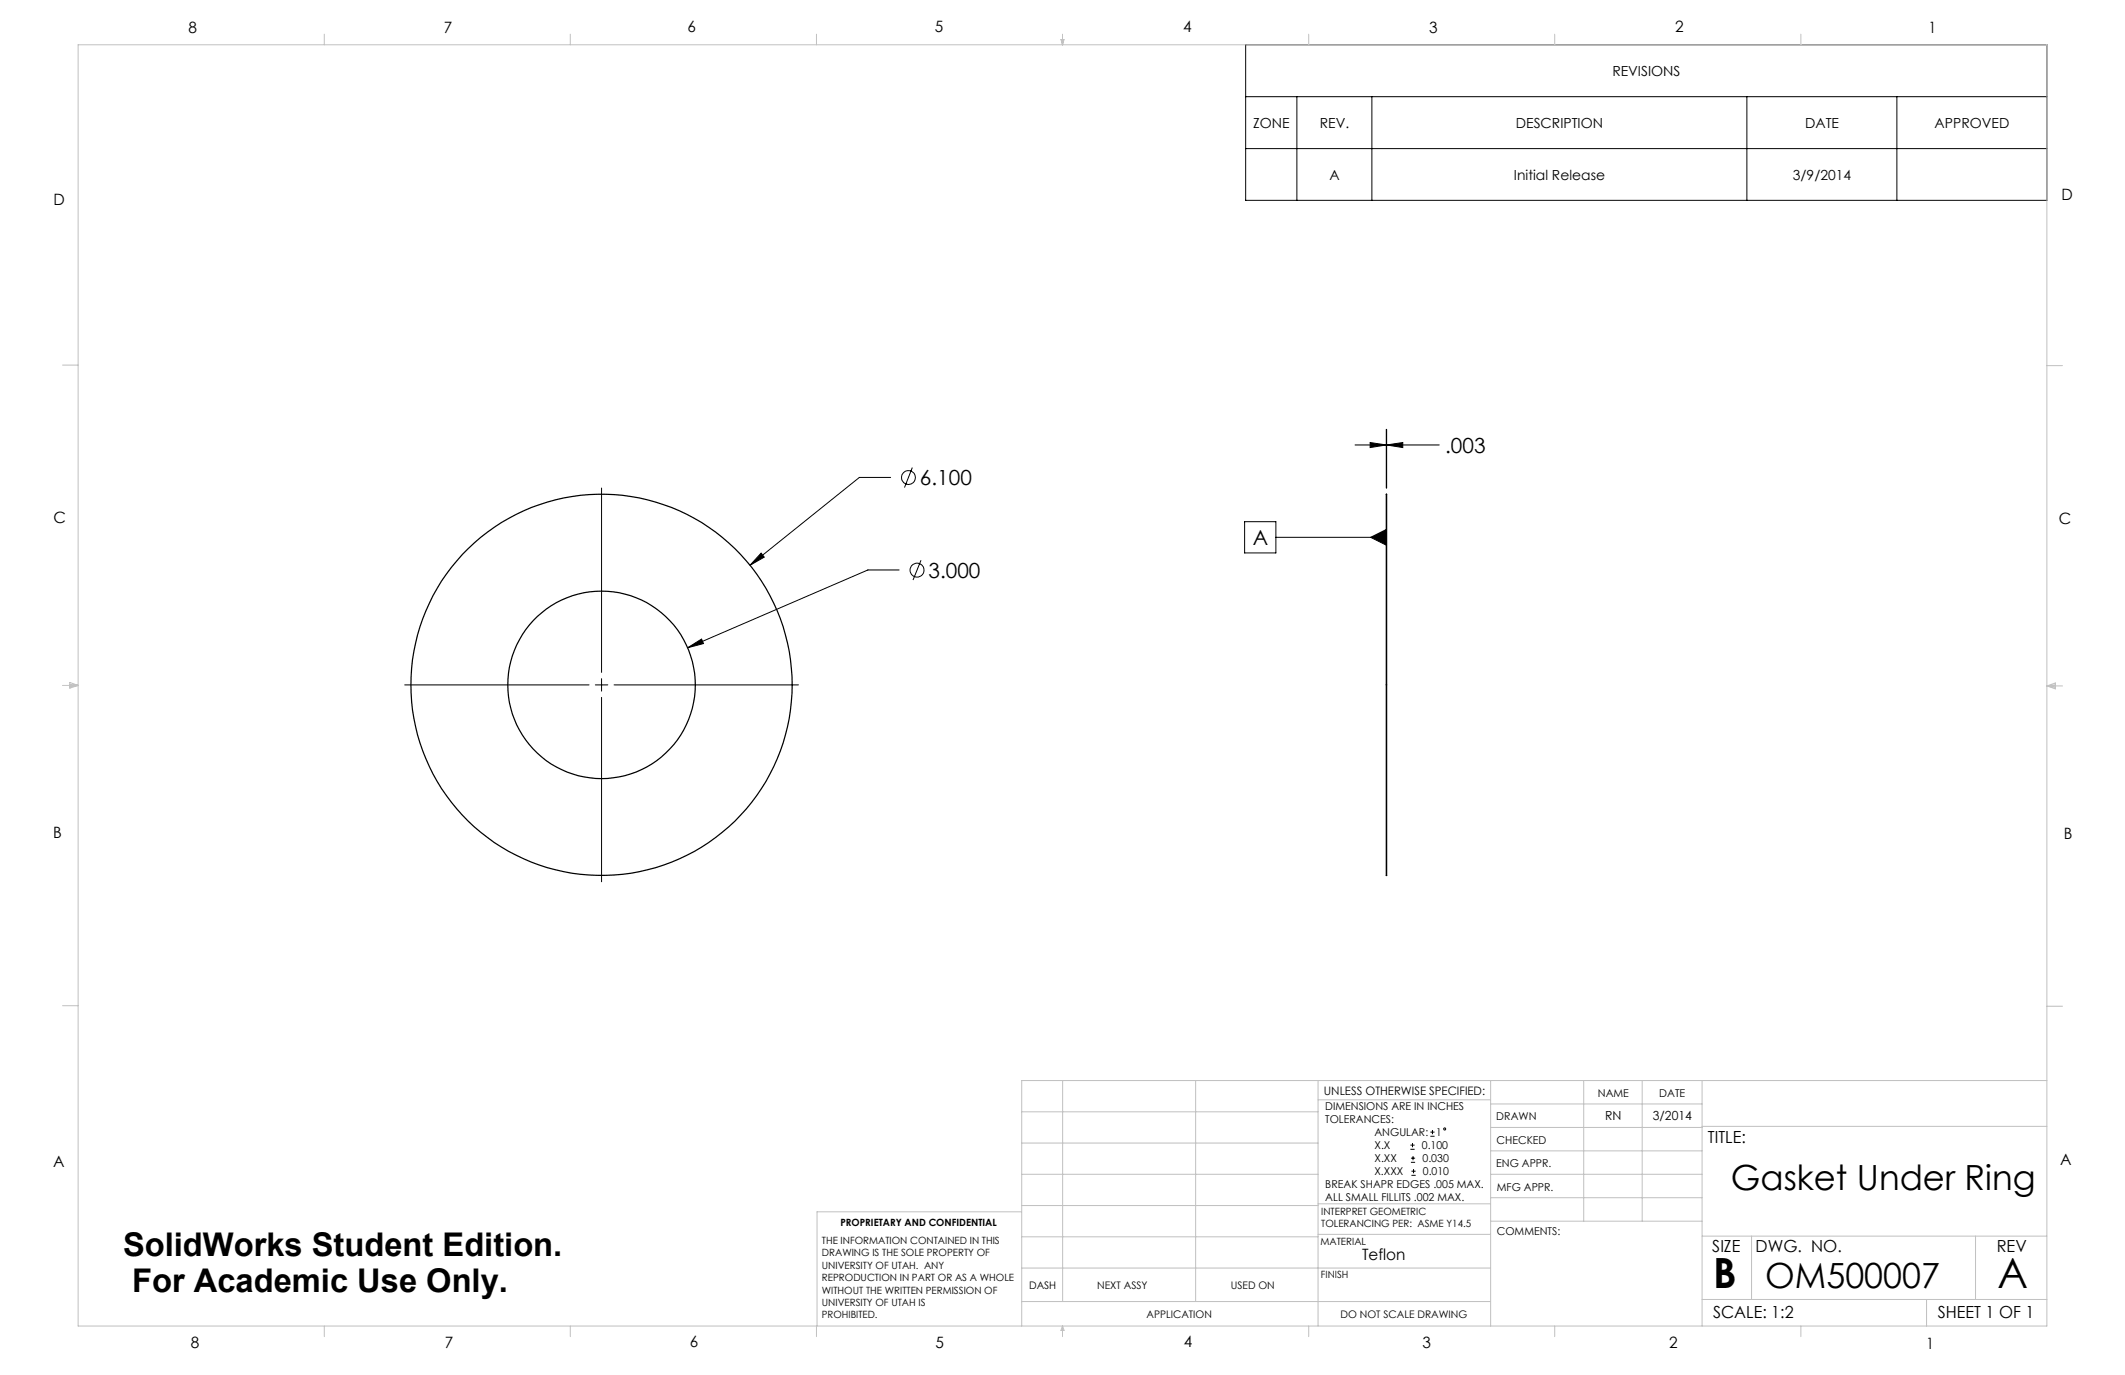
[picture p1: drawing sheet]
<svg xmlns="http://www.w3.org/2000/svg" width="432mm" height="279mm" viewBox="0 0 432 279" stroke-linecap="round" stroke-linejoin="round" font-family="sans-serif">
<g fill="none" stroke="#000" stroke-width=".2">
<path d="M253.1 9.1h162.8v31.6h-162.8zM253.1 19.6h162.8M263.5 19.6v21.1M278.8 19.6v21.1M355 19.6v21.1M385.4 19.6v21.1M253.1 30.2h162.8M122.2 99.2v37.4M181 97h-6.4l-22.2 17.9M185.4 95l-1.6 4.1M275.3 90.4h6.4M278.4 89.9l3.3 .5-3.3 .5z"/>
<path d="M281.7 87.2v12M281.8 90.4l3.2-.5v1zM281.8 87.2v12M281.8 90.4h10.7M154.7 112.4l.6 .8-2.9 1.7zM182.7 115.8h-6.3l-36.7 15.8M187.1 113.8l-1.6 4.1M252.9 106h6.4v6.4h-6.4zM259.3 109.2h22.4M278.5 109.2l3.2-1.6v3.2zM82.2 139.2h37.5M121 139.2h2.5"/>
<path d="M122.2 137.9v2.5M124.8 139.2h37.4M139.7 131.6l2.9-1.7 .3 .9zM122.2 141.7v37.5M286.6 233.5h.8M286.6 232.7h.8M286.7 236.2h.8M286.7 235.3h.8M286.8 238.8h.9M286.8 238h.9M287 232.3v.8M287.1 234.9v.9"/>
<path d="M287.2 237.6v.8M290.7 230.9h.8M290.7 230h.8M291.1 229.6v.9"/>
<circle cx="184.6" cy="97" r="1.41"/>
<circle cx="186.3" cy="115.9" r="1.41"/>
<circle cx="293.5" cy="229.4" r=".21"/>
</g>
<g fill="none" stroke="#c0c0c0" stroke-width=".2">
<path d="M15.9 9.1h400v260.4h-400zM65.9 6.9v2.2M115.9 6.9v2.2M165.9 6.9v2.2M215.6 8h.6l-.3 1.1zM215.7 8l.2 1.1M215.9 6.9v2.2M216 8l-.1 1.1M265.9 6.9v2.2M315.9 6.9v2.2M365.9 6.9v2.2M12.7 74.2h3.2"/>
<path d="M415.9 74.3h3.2M12.7 139.3h3.2M14.2 139.1l1.7 .2M14.2 138.7l1.7 .6-1.7 .5zM15.9 139.3l-1.7 .3M415.9 139.4h3.2M415.9 139.4l1.8-.6v1.2zM415.9 139.4l1.8 .3M417.7 139.2l-1.8 .2M12.7 204.4h3.2M215.9 219.6v44.9M243 219.6v44.9"/>
<path d="M267.8 219.6v49.9M302.9 219.6v49.9M321.8 219.6v28.5M333.7 219.6v28.5M345.9 219.6v49.9M415.9 204.5h3.2M415.9 219.6h-208.3v49.9M207.6 238.6h60.2M207.6 232.3h60.2M207.6 225.9h60.2M267.8 223.5h35.1M302.9 233.9h43"/>
<path d="M302.9 229.1h43M302.9 224.3h43M302.9 238.6h43M345.9 228.9h70M207.6 257.7h95.3M207.6 251.3h60.2M207.6 245h60.2M207.6 246.2h-41.6v23.3M267.8 250.8h35.1M267.8 244.6h35.1M302.9 248.1h43M302.9 243.4h43"/>
<path d="M345.9 251.2h70M355.9 251.2v12.9M401.4 251.2v12.9M65.9 269.5v2.1M115.9 269.5v2.1M165.9 269.5v2.1M207.6 264.5h95.3M215.9 269.5v2.1M215.9 269.5l.3 .8h-.6zM265.9 269.5v2.1M315.9 269.5v2.1M345.9 264.1h70"/>
<path d="M365.9 269.5v2.1M391.5 264.1v5.4"/>
</g>
<g fill="#000">
<path d="M278.5 109.2l3.2-1.6v3.2z"/>
<path d="M139.7 131.6l3.2-.8-.3-.9zM154.7 112.4l-2.3 2.5 2.9-1.7zM281.8 90.4l3.2-.5v1zM278.4 89.9l3.3 .5-3.3 .5z"/>
</g>
<g fill="none" stroke="#000" stroke-width=".25">
<path d="M281.7 100.4l.1 77.5z"/>
<circle cx="122.2" cy="139.2" r="19.1"/>
<circle cx="122.2" cy="139.2" r="38.7"/>
</g>
<g font-size="8.5">
<text x="348.1" y="261.8">B</text>
<text x="405.9" y="261.6">A</text>
</g>
<g font-size="7.1">
<text x="351.7" y="241.9">Gasket Under Ring</text>
<text x="358.7" y="261.7">OM500007</text>
</g>
<g font-size="6.6">
<text x="25" y="255.3">SolidWorks Student Edition.</text>
<text x="26.8" y="262.5">For Academic Use Only.</text>
</g>
<g font-size="4.2">
<text x="293.7" y="92">.003</text>
<text x="186.9" y="98.6">6.100</text>
<text x="254.6" y="110.8">A</text>
<text x="188.7" y="117.4">3.000</text>
</g>
<g font-size="3.4">
<text x="347.1" y="232.3">TITLE:</text>
<text x="347.9" y="254.3">SIZE</text>
<text x="356.7" y="254.4">DWG. NO.</text>
<text x="405.7" y="254.5">REV</text>
<text x="348.1" y="267.9">SCALE: 1:2</text>
<text x="393.8" y="267.9">SHEET 1 OF 1</text>
</g>
<g font-size="3.2">
<text x="38.3" y="6.7">8</text>
<text x="90.2" y="6.7">7</text>
<text x="139.7" y="6.5">6</text>
<text x="190" y="6.5">5</text>
<text x="240.4" y="6.5">4</text>
<text x="290.4" y="6.7">3</text>
<text x="340.4" y="6.5">2</text>
<text x="391.9" y="6.7">1</text>
<text x="10.9" y="41.6">D</text>
<text x="418.9" y="40.7">D</text>
<text x="10.9" y="106.3">C</text>
<text x="418.4" y="106.4">C</text>
<text x="10.8" y="170.2">B</text>
<text x="419.4" y="170.6">B</text>
<text x="10.8" y="237.2">A</text>
<text x="418.6" y="236.8">A</text>
<text x="276.8" y="256">Teflon</text>
<text x="38.8" y="273.8">8</text>
<text x="90.4" y="273.8">7</text>
<text x="140.2" y="273.8">6</text>
<text x="190.1" y="273.9">5</text>
<text x="240.5" y="273.8">4</text>
<text x="289" y="273.9">3</text>
<text x="339.1" y="273.8">2</text>
<text x="391.4" y="274.1">1</text>
</g>
<g font-size="2.8">
<text x="327.6" y="15.4">REVISIONS</text>
<text x="254.6" y="26">ZONE</text>
<text x="268.2" y="26">REV.</text>
<text x="308" y="26">DESCRIPTION</text>
<text x="366.8" y="26">DATE</text>
<text x="393.1" y="26">APPROVED</text>
<text x="270.1" y="36.5">A</text>
<text x="307.6" y="36.5">Initial Release</text>
<text x="364.3" y="36.5">3/9/2014</text>
</g>
<g font-size="2.5">
<text x="326.2" y="227.6">RN</text>
<text x="335.9" y="227.7">3/2014</text>
</g>
<text font-size="2.4" x="269" y="222.4">UNLESS OTHERWISE SPECIFIED:</text>
<g font-size="2.2">
<text x="269.3" y="225.6">DIMENSIONS ARE IN INCHES</text>
<text x="304.1" y="227.7">DRAWN</text>
<text x="324.7" y="222.9">NAME</text>
<text x="337.2" y="222.9">DATE</text>
<text x="269.3" y="228.2">TOLERANCES:</text>
<text x="279.3" y="233.5">X.X</text>
<text x="279.3" y="230.9">ANGULAR:</text>
<text x="288.9" y="233.5">0.100</text>
<text x="291.8" y="230.9">1</text>
<text x="304.1" y="232.6">CHECKED</text>
<text x="279.3" y="236.2">X.XX</text>
<text x="279.3" y="238.8">X.XXX</text>
<text x="289" y="236.2">0.030</text>
<text x="289.1" y="238.8">0.010</text>
<text x="304" y="237.2">ENG APPR.</text>
<text x="269.3" y="241.5">BREAK SHAPR EDGES .005 MAX.</text>
<text x="269.3" y="244.1">ALL SMALL FILLITS .002 MAX.</text>
<text x="304.2" y="241.9">MFG APPR.</text>
<text x="304.1" y="250.9">COMMENTS:</text>
</g>
<g font-size="2.1">
<text x="209.1" y="261.9">DASH</text>
<text x="223" y="261.9">NEXT ASSY</text>
<text x="250.1" y="261.9">USED ON</text>
<text x="233" y="267.8">APPLICATION</text>
<text x="272.4" y="267.8">DO NOT SCALE DRAWING</text>
</g>
<g font-size="2">
<text x="170.8" y="249.2">PROPRIETARY AND CONFIDENTIAL</text>
<text x="268.5" y="246.8">INTERPRET GEOMETRIC</text>
<text x="268.5" y="249.4">TOLERANCING PER: ASME Y14.5</text>
<text x="167" y="252.8">THE INFORMATION CONTAINED IN THIS</text>
<text x="167" y="255.3">DRAWING IS THE SOLE PROPERTY OF</text>
<text x="167" y="257.8">UNIVERSITY OF UTAH. ANY</text>
<text x="268.3" y="252.9">MATERIAL</text>
<text x="167" y="260.3">REPRODUCTION IN PART OR AS A WHOLE</text>
<text x="167" y="262.9">WITHOUT THE WRITTEN PERMISSION OF</text>
<text x="268.4" y="259.7">FINISH</text>
<text x="167" y="265.4">UNIVERSITY OF UTAH IS</text>
<text x="167" y="267.9">PROHIBITED.</text>
</g>
</svg>
